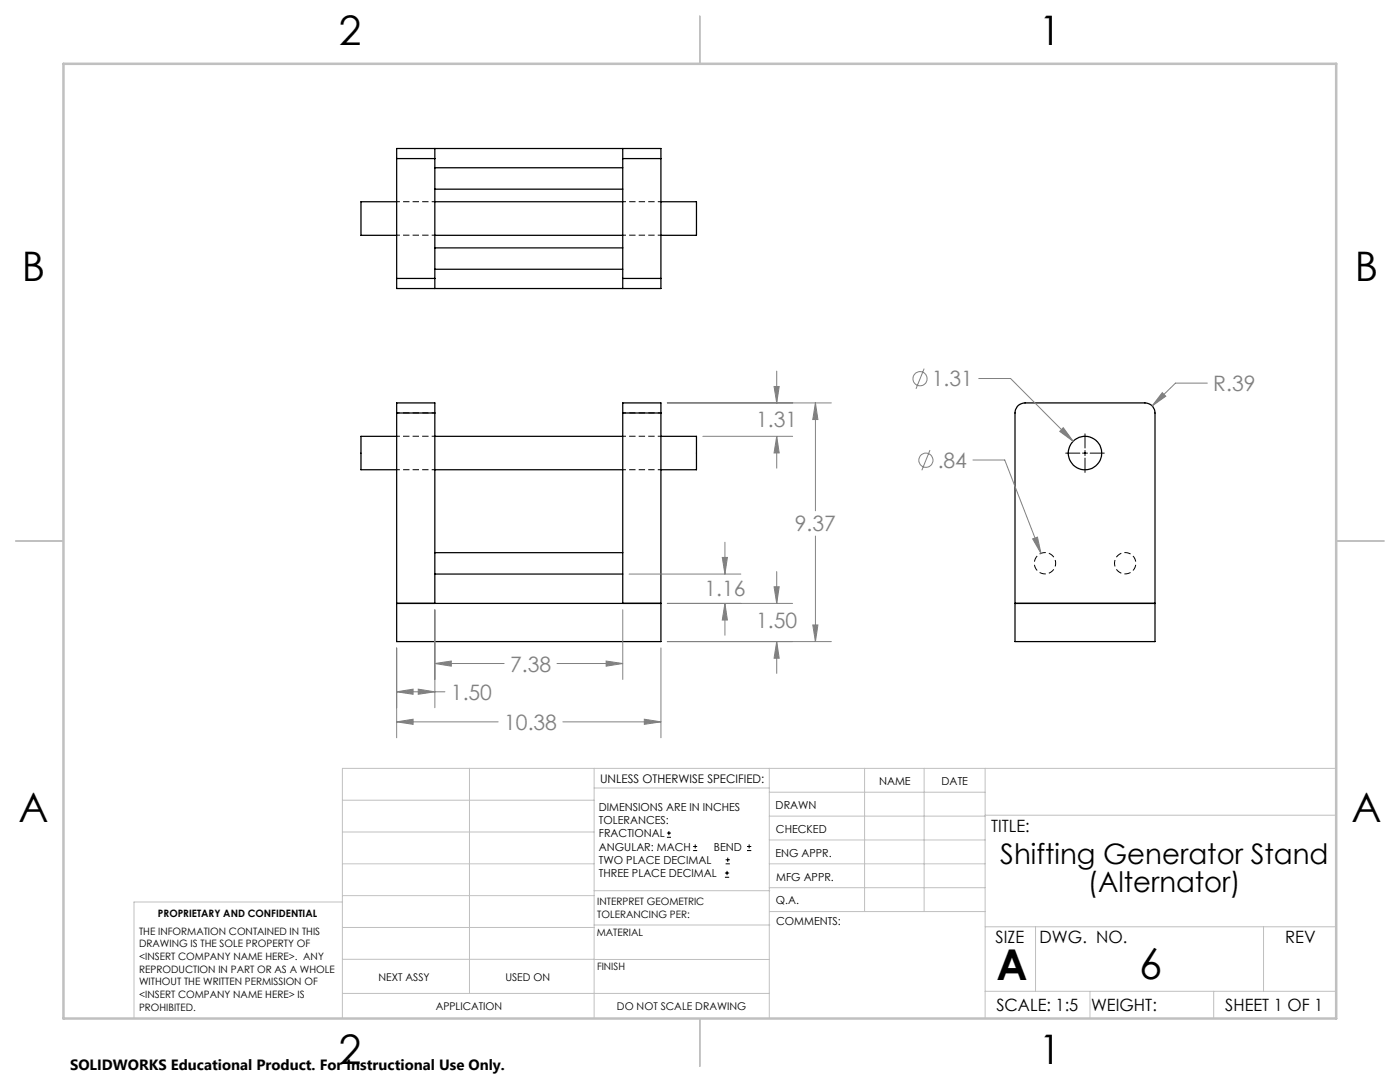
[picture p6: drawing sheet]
<svg xmlns="http://www.w3.org/2000/svg" width="279mm" height="216mm" viewBox="0 0 279 216" stroke-linecap="round" stroke-linejoin="round" font-family="sans-serif">
<path d="M79.2 46.9h7.6M86.8 40.2h-7.6M124.3 46.9h7.6M131.9 40.2h-7.6M79.2 82.4h7.6M79.2 93.7h7.6M86.8 87h-7.6M124.3 82.4h7.6M124.3 93.7h7.6M131.9 87h-7.6M210.7 112.4a2.13 2.13 0 0 1-3.1 1.9 2.13 2.13 0 0 1-.3-3.6 2.13 2.13 0 0 1 3.4 1.3v.4M222.4 112.4a2.13 2.13 0 0 1 3.1-1.9 2.13 2.13 0 0 1 .3 3.6 2.13 2.13 0 0 1-3.3-1.4l-.1-.3" fill="none" stroke="#000" stroke-width=".2" stroke-dasharray="1.3 .6" stroke-dashoffset=".6" stroke-linecap="butt"/>
<g fill="none" stroke="#000" stroke-width=".25">
<path d="M79.2 31.6v-2h52.7v2M79.2 31.6v24M79.2 31.6h7.6M86.8 29.6v2M86.8 31.6v24M86.8 33.5h37.5M86.8 37.7h37.5M124.3 29.6v2M124.3 31.6v24M124.3 31.6h7.6M131.9 31.6v24M79.2 55.6v2h52.7v-2"/>
<path d="M79.2 40.3h-7.2v6.7h7.2M79.2 55.6h7.6M86.8 55.6v2M86.8 49.5h37.5M86.8 53.7h37.5M86.8 47h37.5M86.8 40.3h37.5M124.3 55.6v2M124.3 55.6h7.6M131.9 40.3h7.1v6.7h-7.1M79.2 82.4v-2h7.6v2M79.2 87.1h-7.2v6.6h7.2"/>
<path d="M79.2 82.4v45.6h52.7v-45.6M79.2 82.4h7.6M86.8 93.7h37.5M86.8 87.1h37.5M86.8 82.4v38M124.3 82.4v-2h7.6v2M124.3 82.4h7.6M124.3 82.4v38M131.9 87.1h7.1v6.6h-7.1M203 81.1l.6-.4 1-.3h23.9a1.97 1.97 0 0 1 2 2v45.6h-27.9v-45.6l.1-.7zM86.8 110.3h37.5M86.8 114.5h37.5"/>
<path d="M79.2 120.4h52.7M202.6 120.4h27.9"/>
<circle cx="216.5" cy="90.4" r="3.3"/>
</g>
<g fill="none" stroke="#808080" stroke-width=".2">
<path d="M154.5 77.1h1l-.5 3.3zM155 74v6.4M184.4 73.6l-1.6 4M195.3 75.5h6.4l12.5 12.6M232 78.4l.7 .7-2.8 1.9zM240.9 76.4h-6.3l-4.7 4.6M133.2 80.4h32.7M140.3 87.1h17.9M155 87.1l.5 3.3h-1zM155 87.1v6.3M162.7 80.4l.5 3.3h-1zM162.7 80.4v21.5"/>
<path d="M185.6 89.8l-1.6 4M194.2 91.8h6.3l7.3 18.6M212.2 85.3l2 2.8-2.7-2zM125.6 114.5h22.2M144.1 111.2h1.1l-.5 3.3zM144.7 108.2v6.3M154.5 117.1h1l-.5 3.3zM155 114.1v6.3M162.7 107v21M206.1 107.5l.9-.3 .8 3.2zM79.2 138l3.2-.5v1zM79.2 129.3v17.9"/>
<path d="M79.2 138h9.6M83.5 137.5l3.3 .5-3.3 .5zM86.8 132.4l3.3-.5v1zM86.8 121.7v19.5M86.8 132.4h13.8M111.2 132.4h13.1M121 131.9l3.3 .5-3.3 .5zM124.3 121.7v13.9M131.9 129.3v17.9M133.2 128h32.7M133.2 120.4h25M144.7 120.4l.5 3.3h-1.1z"/>
<path d="M144.7 120.4v6.4M155 128l.5 3.3h-1zM155 128v6.4M162.2 124.7h1l-.5 3.3zM79.2 144l3.2-.5v1zM79.2 144h20.2M112.3 144h19.6M128.6 143.5l3.3 .5-3.3 .5z"/>
<circle cx="183.6" cy="75.6" r="1.41"/>
<circle cx="184.8" cy="91.8" r="1.41"/>
</g>
<g fill="none" stroke="#000" stroke-width=".2">
<path d="M212.7 90.4h2.8M216 90.4h1M216.5 86.6v2.8M216.5 89.9v1M216.5 91.4v2.9M217.6 90.4h2.8M133.1 167.1h.8M133.1 166.2h.8M133.5 165.8v.9M138.3 169.7h.8M138.3 168.9h.8M138.7 168.5v.8"/>
<path d="M144.7 175h.8M144.7 174.2h.8M144.8 172.4h.9M144.8 171.6h.9M145.1 173.8v.8M145.2 171.1v.9M149.1 169.7h.8M149.1 168.9h.8M149.5 168.5v.8"/>
</g>
<g fill="none" stroke="#c0c0c0" stroke-width=".2">
<path d="M68.3 159.7h50.3M93.7 153.3v44.9M118.6 153.3v49.9M118.6 157.2h34.9M153.5 153.3v49.9M153.5 158.1h43.1M172.5 153.3v28.6M184.4 153.3v28.6M196.6 153.3v49.9M266.7 153.3h-198.4v49.9M68.3 178.7h50.3M68.3 172.4h50.3"/>
<path d="M68.3 166h50.3M68.3 180h-41.6v23.2M118.6 177.7h35M153.5 167.6h43.1M153.5 162.8h43.1M153.5 172.4h43.1M153.5 177.1h43.1M196.6 162.7h70.1M68.3 198.2h85.2M68.3 191.4l85.2 .1M68.3 185.1h50.3M118.6 184.6h35"/>
<path d="M153.6 181.9h43M196.6 197.8h70.1M196.6 184.9h70.1M206.7 184.9v12.9M217.5 197.8v5.4M242.2 197.8v5.4M252.2 184.9v12.9"/>
</g>
<path d="M139.7 3.2v9.5M3.1 107.9h9.6M266.7 107.9h9.5M139.7 203.2v9.6" fill="none" stroke="#c0c0c0" stroke-width=".25"/>
<path d="M12.7 12.7h254v190.5h-254z" fill="none" stroke="#c0c0c0" stroke-width=".5"/>
<path d="M79.2 144l3.2-.5v1zM128.6 143.5l3.3 .5-3.3 .5zM79.2 138l3.2-.5v1zM83.5 137.5l3.3 .5-3.3 .5zM86.8 132.4l3.3-.5v1zM121 131.9l3.3 .5-3.3 .5zM162.7 80.4l.5 3.3h-1zM162.2 124.7h1l-.5 3.3zM155 87.1l.5 3.3h-1zM154.5 77.1h1l-.5 3.3zM154.5 117.1h1l-.5 3.3zM155 128l.5 3.3h-1zM144.1 111.2h1.1l-.5 3.3zM144.7 120.4l.5 3.3h-1.1zM212.2 85.3l-.7 .8 2.7 2zM206.1 107.5l1.7 2.9-.8-3.2zM232 78.4l-2.1 2.6 2.8-1.9z" fill="#808080"/>
<g font-size="8.5">
<text x="198.9" y="195.5">A</text>
<text x="227.3" y="195.4">6</text>
</g>
<g font-size="8.1">
<text x="67.6" y="8.9">2</text>
<text x="207.3" y="8.9">1</text>
<text x="4.4" y="56.2">B</text>
<text x="270.4" y="56.2">B</text>
<text x="3.7" y="164.1">A</text>
<text x="269.7" y="164.1">A</text>
<text x="67.6" y="212.4">2</text>
<text x="207.3" y="212.4">1</text>
</g>
<g font-size="5.6">
<text x="199.6" y="172.3">Shifting Generator Stand</text>
<text x="217.1" y="178">(Alternator)</text>
</g>
<g font-size="4.2" fill="#808080">
<text x="186" y="77.1">1.31</text>
<text x="242.1" y="78">R.39</text>
<text x="150.9" y="85.3">1.31</text>
<text x="187.1" y="93.4">.84</text>
<text x="158.6" y="106">9.37</text>
<text x="140.6" y="118.9">1.16</text>
<text x="150.9" y="125.4">1.50</text>
<text x="101.8" y="134">7.38</text>
<text x="90" y="139.6">1.50</text>
<text x="100.6" y="145.6">10.38</text>
</g>
<g font-size="3.4">
<text x="197.8" y="166">TITLE:</text>
<text x="198.7" y="188.1">SIZE</text>
<text x="207.5" y="188.1">DWG. NO.</text>
<text x="256.5" y="188.2">REV</text>
<text x="198.8" y="201.7">SCALE: 1:5</text>
<text x="217.7" y="201.8">WEIGHT:</text>
<text x="244.5" y="201.7">SHEET 1 OF 1</text>
</g>
<text font-size="3" x="14" y="213.5">SOLIDWORKS Educational Product. For Instructional Use Only.</text>
<text font-size="2.4" x="119.8" y="156.2">UNLESS OTHERWISE SPECIFIED:</text>
<g font-size="2.2">
<text x="119.5" y="161.8">DIMENSIONS ARE IN INCHES</text>
<text x="154.8" y="161.4">DRAWN</text>
<text x="175.4" y="156.6">NAME</text>
<text x="187.9" y="156.7">DATE</text>
<text x="119.5" y="164.4">TOLERANCES:</text>
<text x="119.5" y="167.1">FRACTIONAL</text>
<text x="154.9" y="166.3">CHECKED</text>
<text x="119.5" y="169.7">ANGULAR: MACH</text>
<text x="119.5" y="172.4">TWO PLACE DECIMAL</text>
<text x="142.5" y="169.7">BEND</text>
<text x="154.8" y="170.9">ENG APPR.</text>
<text x="119.5" y="175">THREE PLACE DECIMAL</text>
<text x="154.9" y="175.7">MFG APPR.</text>
<text x="154.9" y="180.4">Q.A.</text>
<text x="154.9" y="184.6">COMMENTS:</text>
</g>
<g font-size="2.1">
<text x="75.5" y="195.7">NEXT ASSY</text>
<text x="100.9" y="195.7">USED ON</text>
<text x="86.9" y="201.5">APPLICATION</text>
<text x="123.1" y="201.6">DO NOT SCALE DRAWING</text>
</g>
<g font-size="2">
<text x="31.5" y="182.9">PROPRIETARY AND CONFIDENTIAL</text>
<text x="119.2" y="180.6">INTERPRET GEOMETRIC</text>
<text x="119.2" y="183.1">TOLERANCING PER:</text>
<text x="27.8" y="186.5">THE INFORMATION CONTAINED IN THIS</text>
<text x="27.8" y="189">DRAWING IS THE SOLE PROPERTY OF</text>
<text x="27.8" y="191.6">&lt;INSERT COMPANY NAME HERE&gt;. ANY</text>
<text x="119.1" y="186.7">MATERIAL</text>
<text x="27.8" y="194.1">REPRODUCTION IN PART OR AS A WHOLE</text>
<text x="27.8" y="196.6">WITHOUT THE WRITTEN PERMISSION OF</text>
<text x="119.1" y="193.5">FINISH</text>
<text x="27.8" y="199.1">&lt;INSERT COMPANY NAME HERE&gt; IS</text>
<text x="27.8" y="201.7">PROHIBITED.</text>
</g>
</svg>
